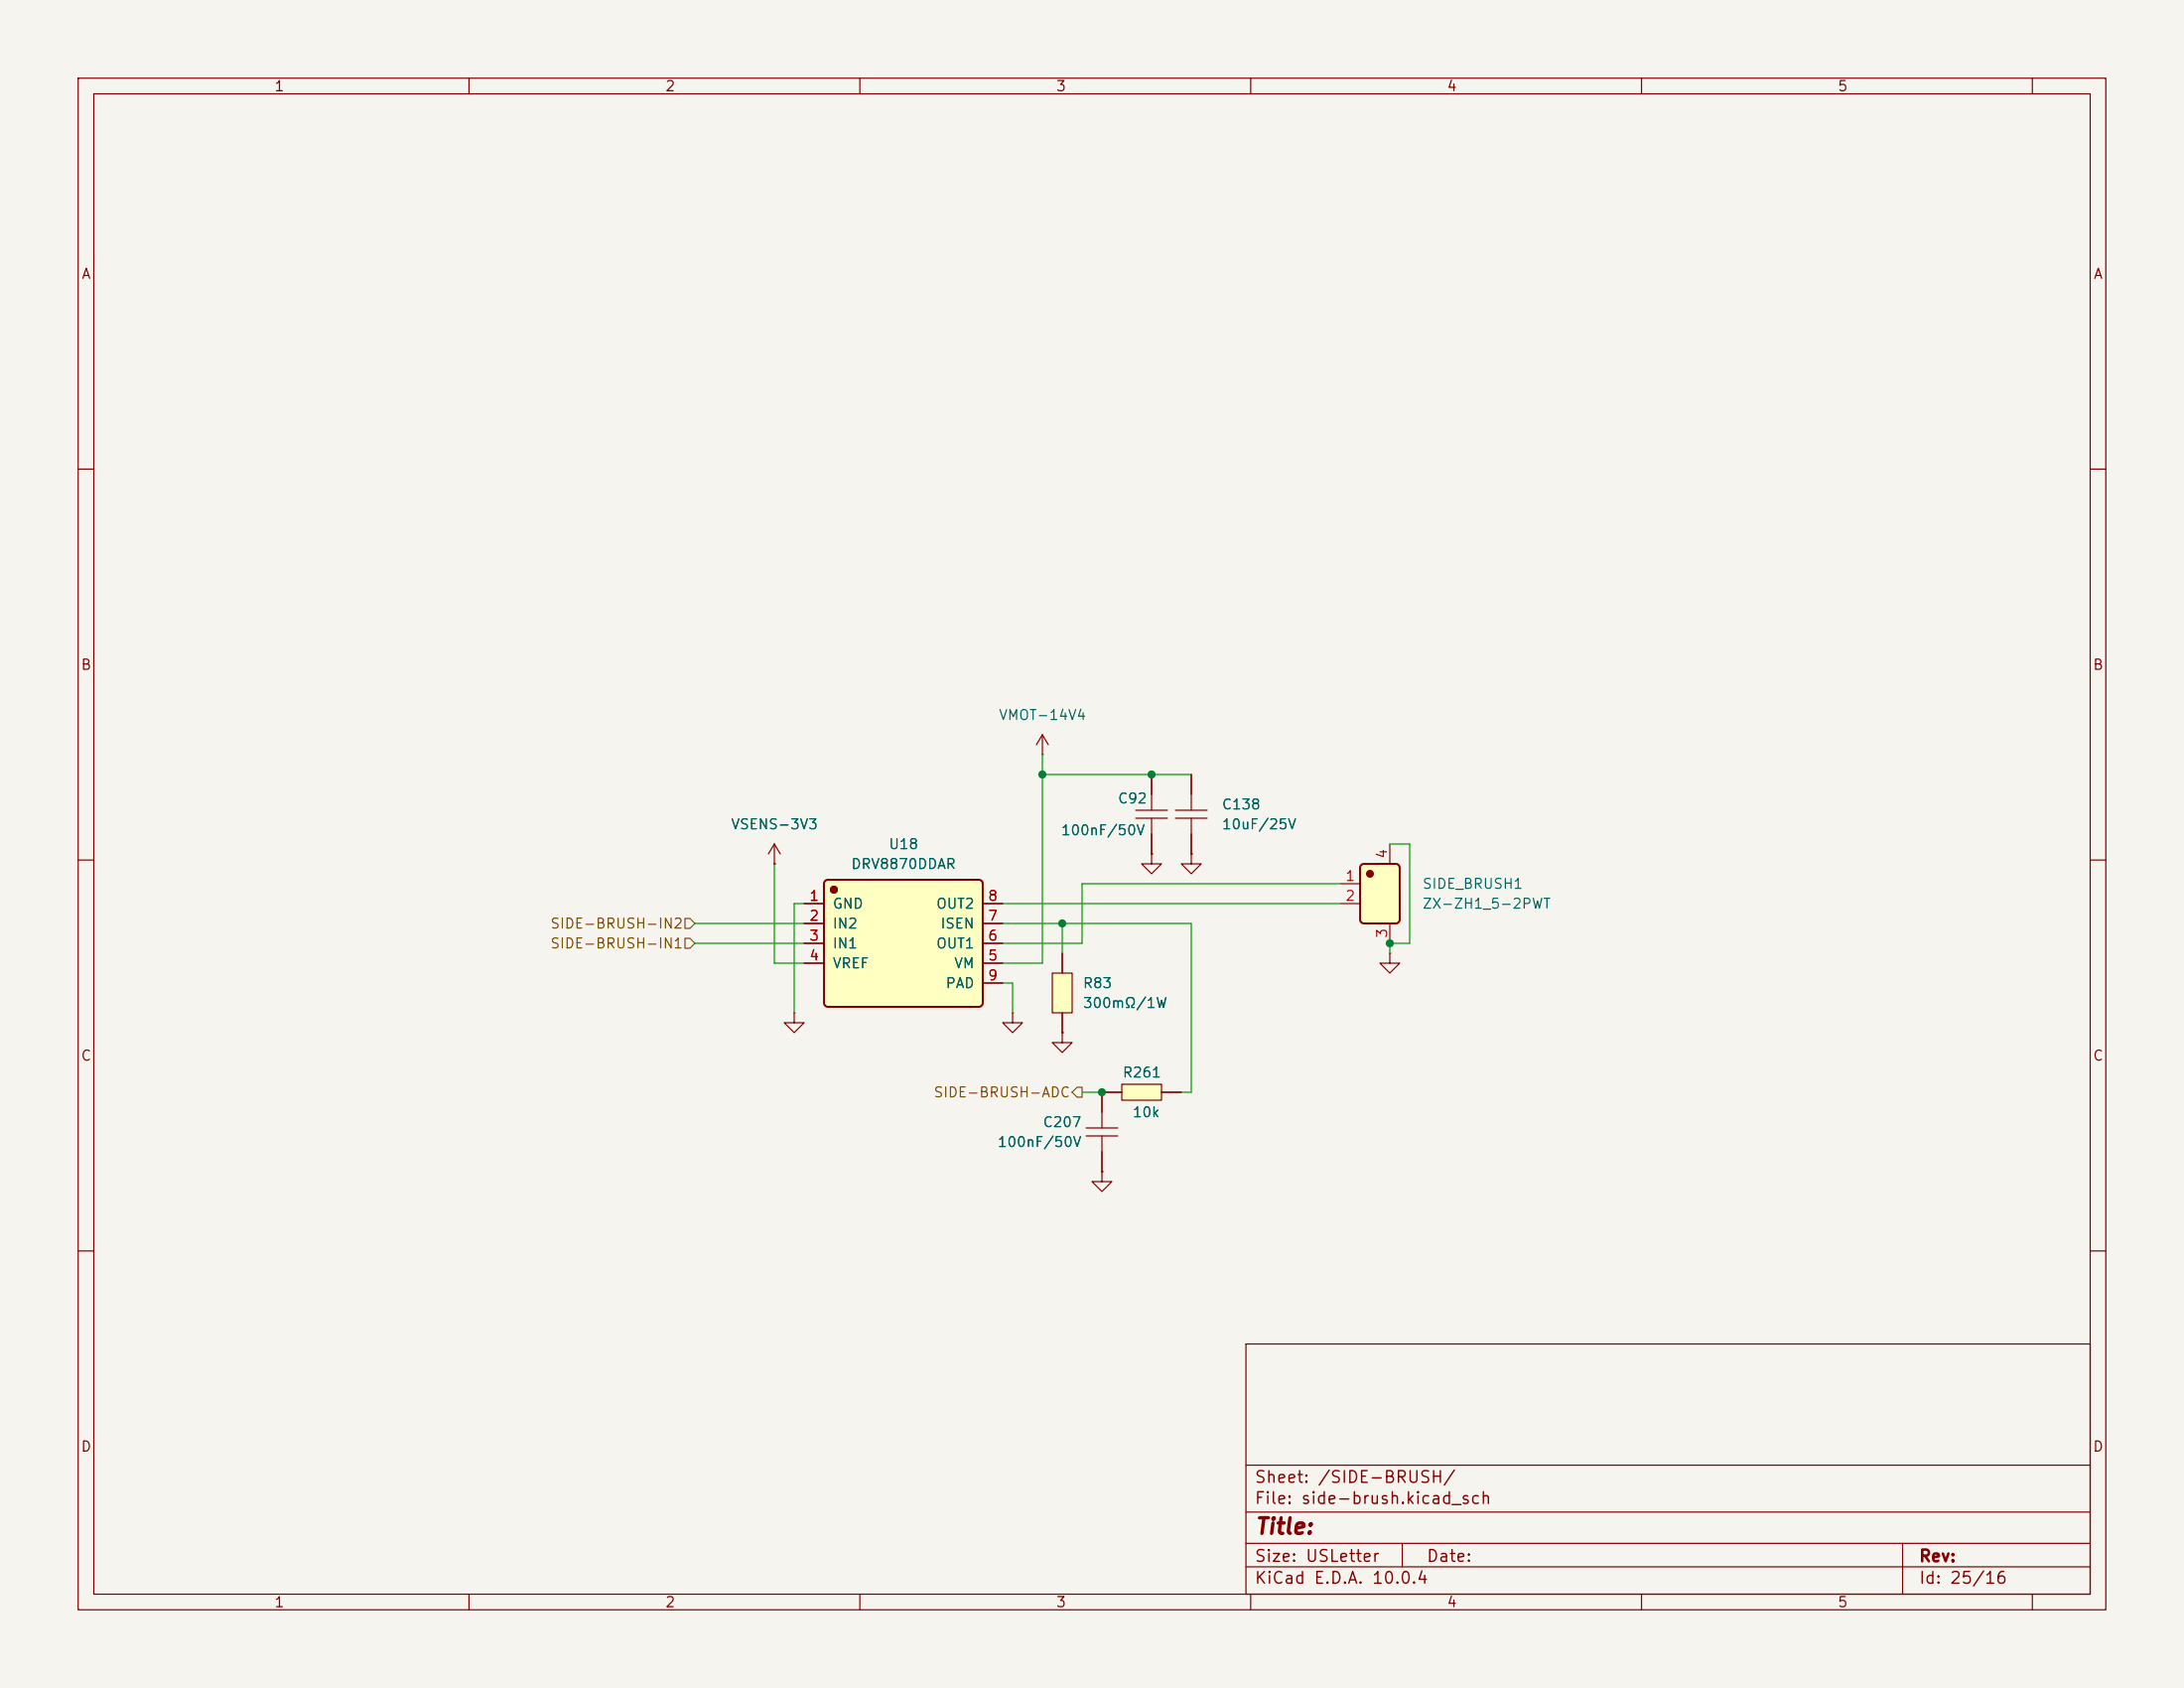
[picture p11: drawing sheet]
<svg xmlns="http://www.w3.org/2000/svg" width="279mm" height="216mm" viewBox="0 0 279 216" stroke-linecap="round" stroke-linejoin="round" font-family="sans-serif">
<path d="M0 0h279.4v215.9h-279.4z" fill="#f5f4ef" stroke="#f5f4ef" stroke-width=".13"/>
<g fill="none" stroke="#840000" stroke-width=".15">
<path d="M10 10h259.4v195.9h-259.4zM12 12h255.4v191.9h-255.4zM60 10v2M110 10v2M160 10v2M210 10v2M260 10v2M10 60h2M267.4 60h2M10 110h2M267.4 110h2M10 160h2"/>
<path d="M159.4 171.9h108v32h-108zM267.4 160h2M159.4 197.4h108M159.4 193.4h108M159.4 187.4h108M179.4 197.4v3M243.4 197.4v6.5M60 203.9v2M110 203.9v2M159.4 200.4h108M160 203.9v2M210 203.9v2"/>
<path d="M260 203.9v2"/>
</g>
<path d="M105.6 112.7l.2-.2h19.4l.3 .1 .2 .3v15.4a.51 .51 0 0 1-.5 .5h-19.3l-.3-.1-.2-.3v-15.4z" fill="#ffffc2"/>
<circle cx="106.7" cy="113.8" r=".38" fill="#840000" stroke="#840000" stroke-width=".25"/>
<path d="M105.6 112.7l.2-.2h19.4l.3 .1 .2 .3v15.4a.51 .51 0 0 1-.5 .5h-19.3l-.3-.1-.2-.3v-15.4z" fill="none" stroke="#840000" stroke-width=".25"/>
<g fill="none" stroke="#840000" stroke-width=".15">
<path d="M133.3 96.5h.1M133.3 94l-.7 1.3M133.3 94l.8 1.3M133.3 94v2.5M99.1 110.5h.1M99.1 108l-.8 1.2M99.1 108l.7 1.2M99.1 108v2.5M102.9 115.6h2.5M102.9 118.1h2.5M125.7 115.6h2.6M125.7 118.1h2.6"/>
<path d="M101.6 129.5v1.3h1.3l-1.3 1.3-1.3-1.3h1.3M101.6 129.5h.1M102.9 120.7h2.5M102.9 123.2h2.5M125.7 120.7h2.6M125.7 123.2h2.6M125.7 125.7h2.6M129.5 129.5v1.3h1.3l-1.3 1.3-1.2-1.3h1.2M129.5 129.5h.1M135.9 132.1v1.3h1.3l-1.3 1.2-1.3-1.2h1.3M135.9 132.1h.1M141 139.7v4.6"/>
<path d="M138.9 145.3h4.1M138.9 144.3h4.1M141 149.9v1.2h1.2l-1.2 1.3-1.3-1.3h1.3M141 149.9h.1M141 145.3v4.6"/>
</g>
<path d="M143.5 138.7h5.1v2h-5.1z" fill="#ffffc2"/>
<path d="M141 139.7h2.5M143.5 138.7h5.1v2h-5.1zM148.6 139.7h2.5" fill="none" stroke="#840000" stroke-width=".15"/>
<path d="M134.6 124.5h2.6v5h-2.6z" fill="#ffffc2"/>
<g fill="none" stroke="#840000" stroke-width=".15">
<path d="M152.4 99.1v4.5M147.3 109.2v1.3h1.3l-1.3 1.3-1.3-1.3h1.3M147.3 109.2h.1M150.4 103.6h4M150.4 104.7h4M152.4 109.2v1.3h1.3l-1.3 1.3-1.3-1.3h1.3M152.4 109.2h.1M152.4 104.7v4.5M134.6 124.5h2.6v5h-2.6zM135.9 121.9v2.6M135.9 129.5v2.6M177.8 121.9v1.3h1.3l-1.3 1.3-1.3-1.3h1.3"/>
<path d="M177.8 121.9h.1"/>
</g>
<path d="M174.1 110.6l.3-.1h4.2l.4 .2 .1 .2v6.7a.51 .51 0 0 1-.5 .5h-4.1l-.4-.2-.1-.2v-6.7z" fill="#ffffc2"/>
<circle cx="175.3" cy="111.8" r=".38" fill="#840000" stroke="#840000" stroke-width=".25"/>
<path d="M174.1 110.6l.3-.1h4.2l.4 .2 .1 .2v6.7a.51 .51 0 0 1-.5 .5h-4.1l-.4-.2-.1-.2v-6.7z" fill="none" stroke="#840000" stroke-width=".25"/>
<g fill="none" stroke="#840000" stroke-width=".15">
<path d="M147.3 99.1v4.5M152.4 99.1v2.5M99.1 110.5h.1M102.9 115.6h2.5M102.9 118.1h2.5M125.7 115.6h2.6M125.7 118.1h2.6M145.3 104.7h4M145.3 103.6h4M147.3 109.2h.1M147.3 104.7v4.5M152.4 109.2h.1"/>
<path d="M152.4 106.7v2.5M171.4 113h2.6M171.4 115.6h2.6M177.8 108v2.5M177.8 118.1v2.6M102.9 120.7h2.5M102.9 123.2h2.5M125.7 120.7h2.6M125.7 123.2h2.6M125.7 125.7h2.6M135.9 132.1h.1M135.9 121.9v2.6"/>
<path d="M135.9 129.5v2.6M143.5 139.7h-2.5v2.5M148.6 139.7h2.5M141 149.9h.1M141 147.3v2.6"/>
</g>
<path d="M87.6 117.5h.7l.6 .6-.6 .6h-.7zM87.6 120h.7l.6 .7-.6 .6h-.7zM137.2 139.7l.6-.6h.6v1.2h-.6z" fill="none" stroke="#725600" stroke-width=".15"/>
<g fill="none" stroke="#009600" stroke-width=".15">
<path d="M133.3 96.5v26.7h-5M133.3 99.1h19.1M88.9 118.1h14M99.1 110.5v12.7h3.8M102.9 115.6h-1.3v13.9M128.3 115.6h43.1M128.3 118.1h24.1v21.6h-1.3M135.9 118.1v3.8M171.4 113h-33v7.7h-10.1M177.8 108h2.5v12.7h-2.5v1.2M88.9 120.7h14M128.3 125.7h1.2v3.8"/>
<path d="M138.4 139.7h2.6"/>
</g>
<g fill="#009600" stroke="#009600" stroke-width=".13">
<circle cx="141" cy="139.7" r=".46"/>
<circle cx="147.3" cy="99.1" r=".46"/>
<circle cx="135.9" cy="118.1" r=".46"/>
<circle cx="177.8" cy="120.7" r=".46"/>
<circle cx="133.3" cy="99.1" r=".46"/>
</g>
<text font-size="2" fill="#840000" x="160.4" y="196.7">Title:</text>
<g font-size="1.5" fill="#840000">
<text x="160.4" y="190">Sheet: /SIDE-BRUSH/</text>
<text x="160.4" y="192.7">File: side-brush.kicad_sch</text>
<text x="160.4" y="202.9">KiCad E.D.A. 10.0.4</text>
<text x="160.4" y="200.1">Size: USLetter</text>
<text x="182.4" y="200.1">Date:</text>
<text x="245.4" y="200.1">Rev:</text>
<text x="245.4" y="202.9">Id: 25/16</text>
</g>
<g font-size="1.3" fill="#840000">
<text x="35" y="12">1</text>
<text x="85" y="12">2</text>
<text x="135" y="12">3</text>
<text x="185" y="12">4</text>
<text x="235" y="12">5</text>
<text x="10.3" y="36">A</text>
<text x="267.7" y="36">A</text>
<text x="10.3" y="86">B</text>
<text x="267.7" y="86">B</text>
<text x="10.3" y="136">C</text>
<text x="267.7" y="136">C</text>
<text x="10.3" y="186">D</text>
<text x="267.7" y="186">D</text>
<text x="35" y="205.9">1</text>
<text x="85" y="205.9">2</text>
<text x="135" y="205.9">3</text>
<text x="185" y="205.9">4</text>
<text x="235" y="205.9">5</text>
</g>
<g font-size="1.3" fill="#006464">
<text x="127.7" y="92.4">VMOT-14V4</text>
<text x="93.4" y="106.4">VSENS-3V3</text>
<text x="135.6" y="107.1">100nF/50V</text>
<text x="142.9" y="103.1">C92</text>
<text x="156.2" y="103.8">C138</text>
<text x="156.2" y="106.4">10uF/25V</text>
<text x="108.8" y="111.5">DRV8870DDAR</text>
<text x="113.6" y="108.9">U18</text>
<text x="106.4" y="116.5">GND</text>
<text x="106.4" y="119.1">IN2</text>
<text x="119.7" y="116.5">OUT2</text>
<text x="120.2" y="119.1">ISEN</text>
<text x="181.9" y="114">SIDE_BRUSH1</text>
<text x="181.9" y="116.5">ZX-ZH1_5-2PWT</text>
<text x="106.4" y="121.6">IN1</text>
<text x="106.4" y="124.2">VREF</text>
<text x="119.7" y="121.6">OUT1</text>
<text x="122" y="124.2">VM</text>
<text x="120.9" y="126.7">PAD</text>
<text x="138.4" y="126.7">R83</text>
<text x="138.4" y="129.2">300mΩ/1W</text>
<text x="143.5" y="138.1">R261</text>
<text x="144.8" y="143.2">10k</text>
<text x="127.5" y="147">100nF/50V</text>
<text x="133.3" y="144.5">C207</text>
</g>
<g font-size="1.3" fill="#a90000">
<text x="172" y="113">1</text>
<text x="177.8" y="109.9" transform="rotate(-90 177.8 109.9)">4</text>
<text x="103.4" y="115.5">1</text>
<text x="103.4" y="118.1">2</text>
<text x="126.3" y="118.1">7</text>
<text x="126.3" y="115.5">8</text>
<text x="172" y="115.5">2</text>
<text x="103.4" y="120.6">3</text>
<text x="103.4" y="123.2">4</text>
<text x="126.3" y="123.2">5</text>
<text x="126.3" y="120.6">6</text>
<text x="126.3" y="125.7">9</text>
<text x="177.8" y="120.1" transform="rotate(-90 177.8 120.1)">3</text>
</g>
<g font-size="1.3" fill="#725600">
<text x="70.3" y="119.1">SIDE-BRUSH-IN2</text>
<text x="70.3" y="121.6">SIDE-BRUSH-IN1</text>
<text x="119.3" y="140.7">SIDE-BRUSH-ADC</text>
</g>
</svg>
